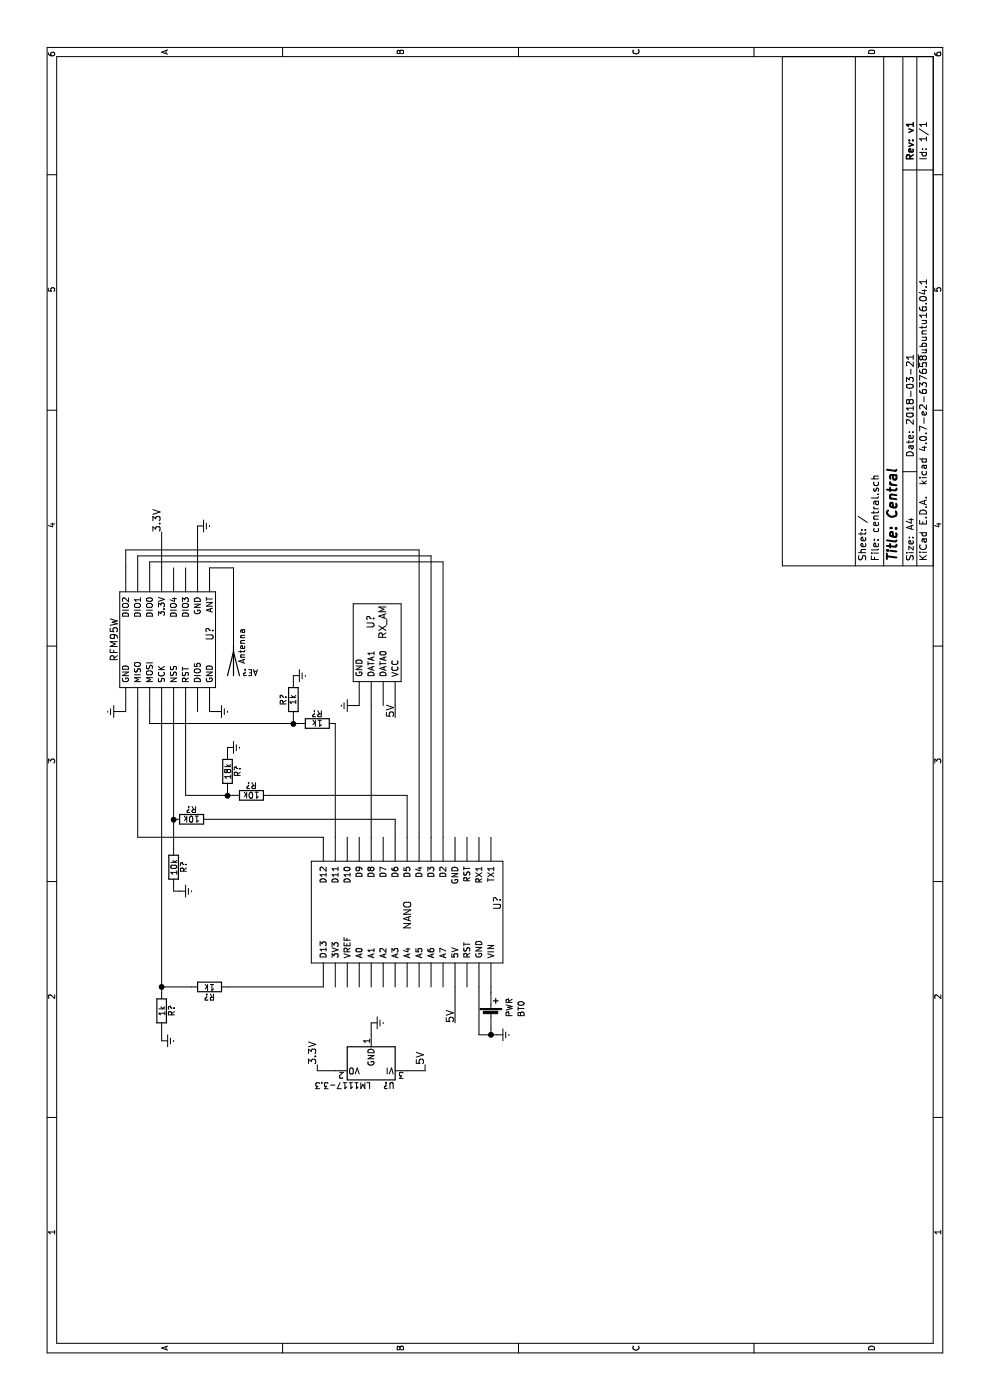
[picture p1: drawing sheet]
EESchema Schematic File Version 2
LIBS:power
LIBS:device
LIBS:switches
LIBS:relays
LIBS:motors
LIBS:transistors
LIBS:conn
LIBS:linear
LIBS:regul
LIBS:74xx
LIBS:cmos4000
LIBS:adc-dac
LIBS:memory
LIBS:xilinx
LIBS:microcontrollers
LIBS:dsp
LIBS:microchip
LIBS:analog_switches
LIBS:motorola
LIBS:texas
LIBS:intel
LIBS:audio
LIBS:interface
LIBS:digital-audio
LIBS:philips
LIBS:display
LIBS:cypress
LIBS:siliconi
LIBS:opto
LIBS:atmel
LIBS:contrib
LIBS:valves
LIBS:rfm95w
LIBS:central-cache
EELAYER 25 0
EELAYER END
$Descr A4 11693 8268
encoding utf-8
Sheet 1 1
Title "Central"
Date "2018-03-21"
Rev "v1"
Comp ""
Comment1 ""
Comment2 ""
Comment3 ""
Comment4 ""
$EndDescr
$Comp
L NANO U?
U 1 1
P 4050 3450
F 0 "U?" H 4150 2750 60  0000 C CNN
F 1 "NANO" H 4050 3500 60  0000 C CNN
F 2 "" H 4050 3450 60  0001 C CNN
F 3 "" H 4050 3450 60  0001 C CNN
	1    4050 3450
	1    0    0    -1  
$EndComp
$Comp
L RX_AM U?
U 1 1
P 6200 3100
F 0 "U?" H 5900 3100 60  0000 C CNN
F 1 "RX_AM" H 5900 3200 60  0000 C CNN
F 2 "" H 6200 3100 60  0001 C CNN
F 3 "" H 6200 3100 60  0001 C CNN
	1    6200 3100
	-1   0    0    1   
$EndComp
$Comp
L RFM95W U?
U 1 1
P 6350 1400
F 0 "U?" H 6400 1050 60  0000 C CNN
F 1 "RFM95W" H 6350 1850 60  0000 C CNN
F 2 "" H 6350 1400 60  0001 C CNN
F 3 "" H 6350 1400 60  0001 C CNN
	1    6350 1400
	1    0    0    -1  
$EndComp
$Comp
L Battery_Cell BT0
U 1 1
P 3200 4100
F 0 "BT0" V 3450 4100 50  0000 L CNN
F 1 "PWR" V 3350 4100 50  0000 L CNN
F 2 "" V 3200 4160 50  0001 C CNN
F 3 "" V 3200 4160 50  0001 C CNN
	1    3200 4100
	0    1    1    0   
$EndComp
$Comp
L LM1117-3.3 U?
U 1 1
P 2750 3100
F 0 "U?" H 2600 3225 50  0000 C CNN
F 1 "LM1117-3.3" H 2750 3225 50  0000 L CNN
F 2 "" H 2750 3100 50  0001 C CNN
F 3 "" H 2750 3100 50  0001 C CNN
	1    2750 3100
	0    -1   -1   0   
$EndComp
$Comp
L Antenna AE?
U 1 1
P 6150 1950
F 0 "AE?" H 6075 2025 50  0000 R CNN
F 1 "Antenna" V 6075 1950 50  0000 R CNN
F 2 "" H 6150 1950 50  0001 C CNN
F 3 "" H 6150 1950 50  0001 C CNN
	1    6150 1950
	0    -1   -1   0   
$EndComp
$Comp
L R R?
U 1 1
P 5050 2100
F 0 "R?" V 5130 2100 50  0000 C CNN
F 1 "10k" V 5050 2100 50  0000 C CNN
F 2 "" V 4980 2100 50  0001 C CNN
F 3 "" H 5050 2100 50  0001 C CNN
	1    5050 2100
	1    0    0    -1  
$EndComp
$Comp
L R R?
U 1 1
P 4450 1450
F 0 "R?" V 4530 1450 50  0000 C CNN
F 1 "10k" V 4450 1450 50  0000 C CNN
F 2 "" V 4380 1450 50  0001 C CNN
F 3 "" H 4450 1450 50  0001 C CNN
	1    4450 1450
	0    1    1    0   
$EndComp
$Comp
L R R?
U 1 1
P 4850 1600
F 0 "R?" V 4930 1600 50  0000 C CNN
F 1 "10k" V 4850 1600 50  0000 C CNN
F 2 "" V 4780 1600 50  0001 C CNN
F 3 "" H 4850 1600 50  0001 C CNN
	1    4850 1600
	1    0    0    -1  
$EndComp
$Comp
L R R?
U 1 1
P 3250 1350
F 0 "R?" V 3330 1350 50  0000 C CNN
F 1 "1k" V 3250 1350 50  0000 C CNN
F 2 "" V 3180 1350 50  0001 C CNN
F 3 "" H 3250 1350 50  0001 C CNN
	1    3250 1350
	0    1    1    0   
$EndComp
$Comp
L R R?
U 1 1
P 5850 2450
F 0 "R?" V 5930 2450 50  0000 C CNN
F 1 "1k" V 5850 2450 50  0000 C CNN
F 2 "" V 5780 2450 50  0001 C CNN
F 3 "" H 5850 2450 50  0001 C CNN
	1    5850 2450
	0    -1   -1   0   
$EndComp
$Comp
L R R?
U 1 1
P 5650 2650
F 0 "R?" V 5730 2650 50  0000 C CNN
F 1 "1k" V 5650 2650 50  0000 C CNN
F 2 "" V 5580 2650 50  0001 C CNN
F 3 "" H 5650 2650 50  0001 C CNN
	1    5650 2650
	1    0    0    -1  
$EndComp
$Comp
L R R?
U 1 1
P 5250 1900
F 0 "R?" V 5330 1900 50  0000 C CNN
F 1 "18k" V 5250 1900 50  0000 C CNN
F 2 "" V 5180 1900 50  0001 C CNN
F 3 "" H 5250 1900 50  0001 C CNN
	1    5250 1900
	0    1    1    0   
$EndComp
$Comp
L Earth #PWR?
U 1 1
P 6050 2450
F 0 "#PWR?" H 6050 2200 50  0001 C CNN
F 1 "Earth" H 6050 2300 50  0001 C CNN
F 2 "" H 6050 2450 50  0001 C CNN
F 3 "" H 6050 2450 50  0001 C CNN
	1    6050 2450
	1    0    0    -1  
$EndComp
$Comp
L Earth #PWR?
U 1 1
P 3050 4150
F 0 "#PWR?" H 3050 3900 50  0001 C CNN
F 1 "Earth" H 3050 4000 50  0001 C CNN
F 2 "" H 3050 4150 50  0001 C CNN
F 3 "" H 3050 4150 50  0001 C CNN
	1    3050 4150
	1    0    0    -1  
$EndComp
Text Label 2800 3550 0    60   ~ 0
5V
Text Label 2800 2650 0    60   ~ 0
3.3V
$Comp
L Earth #PWR?
U 1 1
P 3150 3100
F 0 "#PWR?" H 3150 2850 50  0001 C CNN
F 1 "Earth" H 3150 2950 50  0001 C CNN
F 2 "" H 3150 3100 50  0001 C CNN
F 3 "" H 3150 3100 50  0001 C CNN
	1    3150 3100
	1    0    0    -1  
$EndComp
Text Label 7250 1350 0    60   ~ 0
3.3V
$Comp
L Earth #PWR?
U 1 1
P 7300 1650
F 0 "#PWR?" H 7300 1400 50  0001 C CNN
F 1 "Earth" H 7300 1500 50  0001 C CNN
F 2 "" H 7300 1650 50  0001 C CNN
F 3 "" H 7300 1650 50  0001 C CNN
	1    7300 1650
	1    0    0    -1  
$EndComp
$Comp
L Earth #PWR?
U 1 1
P 5750 1000
F 0 "#PWR?" H 5750 750 50  0001 C CNN
F 1 "Earth" H 5750 850 50  0001 C CNN
F 2 "" H 5750 1000 50  0001 C CNN
F 3 "" H 5750 1000 50  0001 C CNN
	1    5750 1000
	-1   0    0    1   
$EndComp
$Comp
L R R?
U 1 1
P 3450 1750
F 0 "R?" V 3530 1750 50  0000 C CNN
F 1 "1k" V 3450 1750 50  0000 C CNN
F 2 "" V 3380 1750 50  0001 C CNN
F 3 "" H 3450 1750 50  0001 C CNN
	1    3450 1750
	-1   0    0    1   
$EndComp
$Comp
L Earth #PWR?
U 1 1
P 4250 1500
F 0 "#PWR?" H 4250 1250 50  0001 C CNN
F 1 "Earth" H 4250 1350 50  0001 C CNN
F 2 "" H 4250 1500 50  0001 C CNN
F 3 "" H 4250 1500 50  0001 C CNN
	1    4250 1500
	1    0    0    -1  
$EndComp
Text Label 3150 3800 0    60   ~ 0
5V
Wire Wire Line
	3400 4100 3450 4100
Wire Wire Line
	3100 4100 3050 4100
Wire Wire Line
	3050 4000 3050 4150
Wire Wire Line
	3050 4000 3450 4000
Connection ~ 3050 4100
Wire Wire Line
	2750 2650 2750 2800
Wire Wire Line
	2750 2650 2800 2650
Wire Wire Line
	2750 3400 2750 3550
Wire Wire Line
	2750 3550 2800 3550
Wire Wire Line
	3050 3100 3150 3100
Wire Wire Line
	3450 3800 3150 3800
Wire Wire Line
	4700 1150 5750 1150
Wire Wire Line
	7000 1250 6950 1250
Wire Wire Line
	6950 1350 7250 1350
Wire Wire Line
	6950 1650 7300 1650
Wire Wire Line
	6350 1950 6950 1950
Wire Wire Line
	6950 1950 6950 1750
Wire Wire Line
	5750 1250 5650 1250
Wire Wire Line
	4700 2700 4700 1150
Wire Wire Line
	3450 2700 3450 1900
Wire Wire Line
	4700 2800 5650 2800
Wire Wire Line
	5650 1250 5650 2500
Wire Wire Line
	5650 2450 5700 2450
Wire Wire Line
	6000 2450 6050 2450
Connection ~ 5650 2450
Wire Wire Line
	3400 1350 5750 1350
Wire Wire Line
	3450 1600 3450 1350
Connection ~ 3450 1350
$Comp
L Earth #PWR?
U 1 1
P 3000 1350
F 0 "#PWR?" H 3000 1100 50  0001 C CNN
F 1 "Earth" H 3000 1200 50  0001 C CNN
F 2 "" H 3000 1350 50  0001 C CNN
F 3 "" H 3000 1350 50  0001 C CNN
	1    3000 1350
	1    0    0    -1  
$EndComp
Wire Wire Line
	3000 1350 3100 1350
Wire Wire Line
	4600 1450 5750 1450
Connection ~ 4850 1450
Wire Wire Line
	4250 1500 4250 1450
Wire Wire Line
	4250 1450 4300 1450
Wire Wire Line
	4700 3300 4850 3300
Wire Wire Line
	4850 3300 4850 1750
$Comp
L Earth #PWR?
U 1 1
P 5450 1900
F 0 "#PWR?" H 5450 1650 50  0001 C CNN
F 1 "Earth" H 5450 1750 50  0001 C CNN
F 2 "" H 5450 1900 50  0001 C CNN
F 3 "" H 5450 1900 50  0001 C CNN
	1    5450 1900
	1    0    0    -1  
$EndComp
Wire Wire Line
	4700 3400 5050 3400
Wire Wire Line
	5050 3400 5050 2250
Wire Wire Line
	5050 1550 5050 1950
Wire Wire Line
	5050 1900 5100 1900
Wire Wire Line
	5400 1900 5450 1900
Wire Wire Line
	5050 1550 5750 1550
Connection ~ 5050 1900
Wire Wire Line
	7000 1250 7000 3700
Wire Wire Line
	7000 3700 4700 3700
Wire Wire Line
	4700 3600 7050 3600
Wire Wire Line
	7050 3600 7050 1150
Wire Wire Line
	7050 1150 6950 1150
Wire Wire Line
	6950 1050 7100 1050
Wire Wire Line
	7100 1050 7100 3500
Wire Wire Line
	7100 3500 4700 3500
$Comp
L Earth #PWR?
U 1 1
P 5750 1800
F 0 "#PWR?" H 5750 1550 50  0001 C CNN
F 1 "Earth" H 5750 1650 50  0001 C CNN
F 2 "" H 5750 1800 50  0001 C CNN
F 3 "" H 5750 1800 50  0001 C CNN
	1    5750 1800
	1    0    0    -1  
$EndComp
Wire Wire Line
	5750 1750 5750 1800
Wire Wire Line
	5750 1050 5750 1000
Text Label 5700 3300 0    60   ~ 0
5V
Wire Wire Line
	5700 3300 5800 3300
$Comp
L Earth #PWR?
U 1 1
P 5800 2950
F 0 "#PWR?" H 5800 2700 50  0001 C CNN
F 1 "Earth" H 5800 2800 50  0001 C CNN
F 2 "" H 5800 2950 50  0001 C CNN
F 3 "" H 5800 2950 50  0001 C CNN
	1    5800 2950
	-1   0    0    1   
$EndComp
Wire Wire Line
	5800 3000 5800 2950
Wire Wire Line
	4700 3100 5800 3100
$EndSCHEMATC
